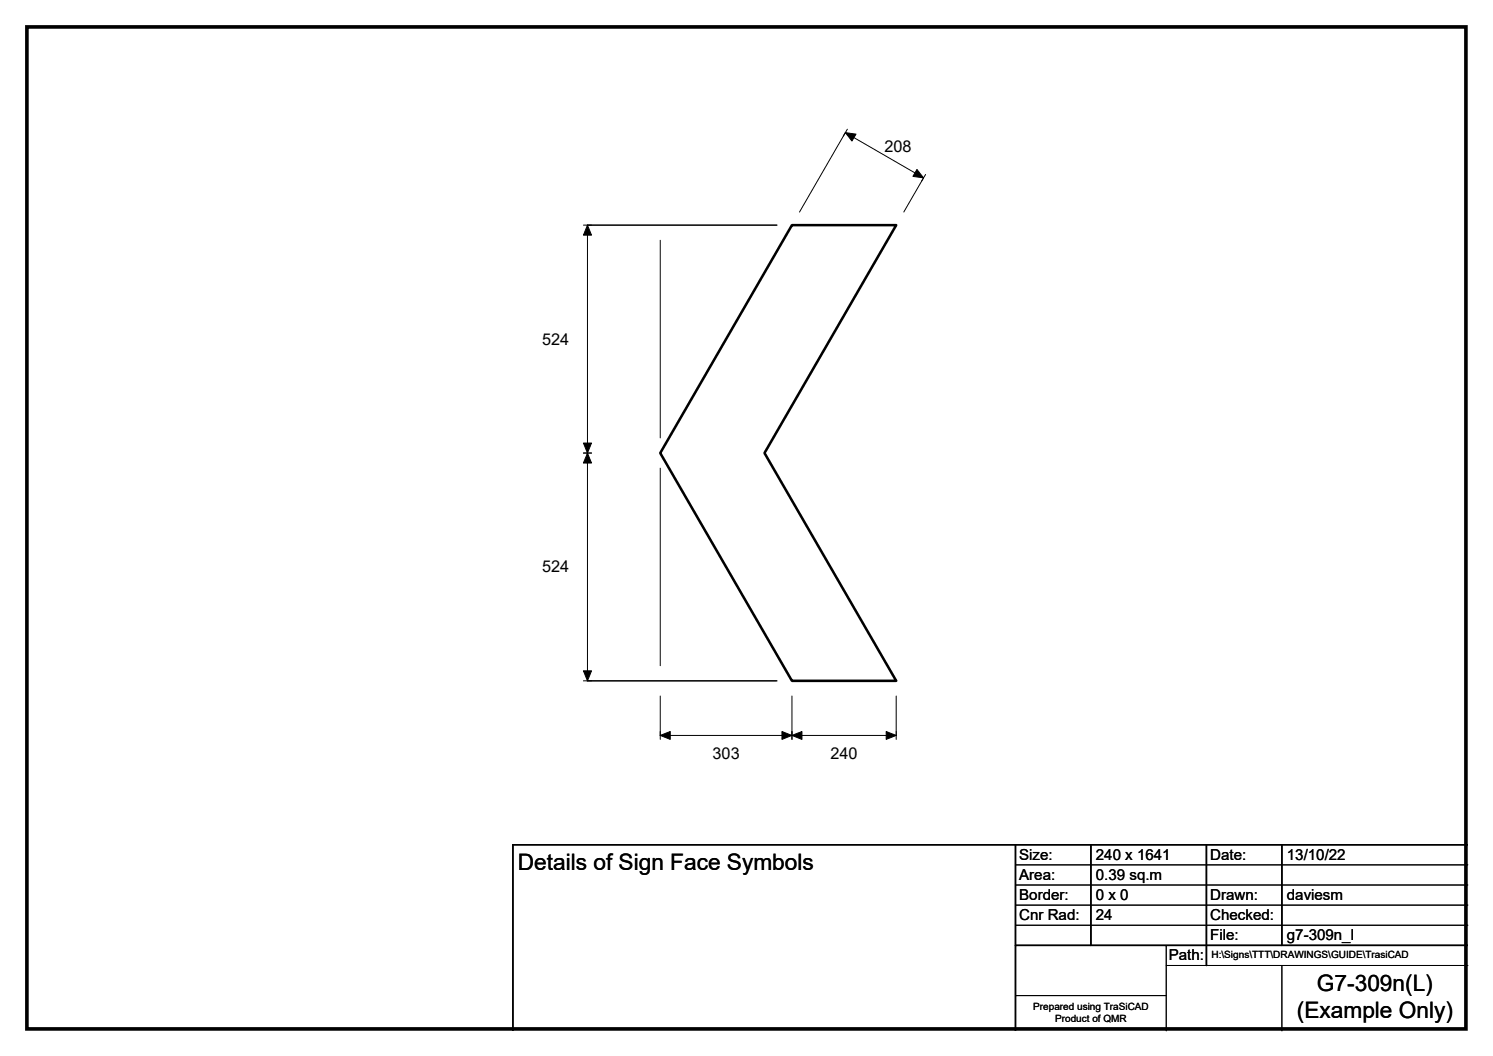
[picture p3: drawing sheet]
<svg xmlns="http://www.w3.org/2000/svg" width="297mm" height="210mm" viewBox="0 0 297 210" stroke-linecap="round" stroke-linejoin="round" font-family="sans-serif">
<path d="M116.9 44.8h37.7M116.9 135.4h37.7M202 168v37M217 168v20M240 168v24M255 168v20M292 168h-190v37M202 188h90" fill="none" stroke="#000" stroke-width=".3"/>
<g fill="none" stroke="#000" stroke-width=".2">
<path d="M168.6 25.7l-.8 1.4M184.1 34.7l-.8 1.3M116.1 44.8h1.6M116.9 44.8v90.6M131.4 47.8v39.3M159.1 42.2l9.1-15.8 15.5 9-3.9 6.8M116.1 90.1h1.6M131.4 93.1v39.3M116.1 135.4h1.6M131.4 138.4v8.6M157.6 138.4v8.6M178.3 138.4v8.6"/>
<path d="M131.4 146.2h46.9M202 172h90M202 176h90M202 180h90M202 184h90M202 198h30M232 192h60M232 188v17M255 192v13"/>
</g>
<path d="M168.2 26.4l2.1 .3-.8 1.3zM182.4 33.7l1.3 1.7-2.1-.3zM116.9 44.8l.8 2h-1.6zM116.1 88.1h1.6l-.8 2zM116.9 90.1l.8 2h-1.6zM116.1 133.4h1.6l-.8 2zM131.4 146.2l1.9-.7v1.5zM157.6 146.2l2-.7v1.5zM155.6 145.5l2 .7-2 .8zM176.3 145.5l2 .7-2 .8z" fill="#000" stroke="#000" stroke-width=".2"/>
<path d="M157.6 44.8h20.7l-26.2 45.3 26.2 45.3h-20.7l-26.2-45.3z" fill="none" stroke="#000" stroke-width=".51"/>
<path d="M5.4 5.4h286.3v199.2h-286.3z" fill="none" stroke="#000" stroke-width=".72"/>
<g font-size="4.5">
<text x="103" y="173">Details of Sign Face Symbols</text>
<text x="262" y="197.1">G7-309n(L)</text>
<text x="258" y="202.5">(Example Only)</text>
</g>
<g font-size="3.2">
<text x="176" y="30.2">208</text>
<text x="107.9" y="68.5">524</text>
<text x="107.9" y="113.8">524</text>
<text x="141.8" y="150.9">303</text>
<text x="165.2" y="150.9">240</text>
</g>
<g font-size="3">
<text x="202.8" y="170.9">Size:</text>
<text x="218" y="170.9">240 x 1641</text>
<text x="240.8" y="170.9">Date:</text>
<text x="256" y="170.9">13/10/22</text>
<text x="202.8" y="174.9">Area:</text>
<text x="202.8" y="178.9">Border:</text>
<text x="218" y="174.9">0.39 sq.m</text>
<text x="218" y="178.9">0 x 0</text>
<text x="240.8" y="178.9">Drawn:</text>
<text x="256" y="178.9">daviesm</text>
<text x="202.8" y="182.9">Cnr Rad:</text>
<text x="218" y="182.9">24</text>
<text x="240.8" y="182.9">Checked:</text>
<text x="232.5" y="190.9">Path:</text>
<text x="240.8" y="186.9">File:</text>
<text x="256" y="186.9">g7-309n_l</text>
</g>
<g font-size="2">
<text x="241" y="190.5">H:\Signs\TTT\DRAWINGS\GUIDE\TrasiCAD</text>
<text x="205.6" y="200.8">Prepared using TraSiCAD</text>
<text x="209.9" y="203.2">Product of QMR</text>
</g>
</svg>
